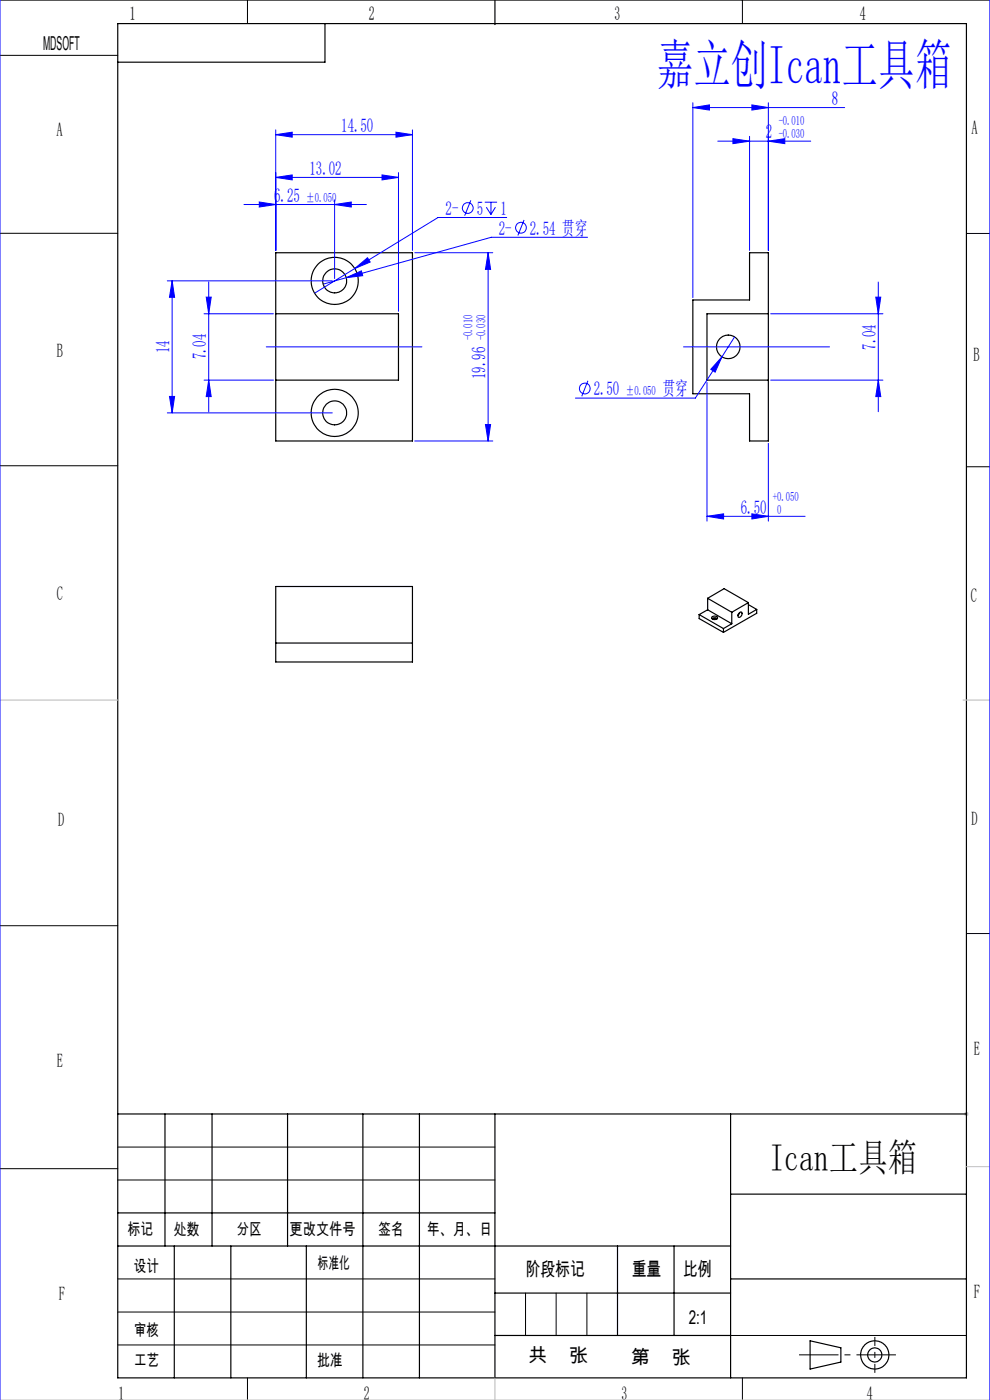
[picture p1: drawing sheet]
<svg xmlns="http://www.w3.org/2000/svg" width="210mm" height="297mm" viewBox="0 0 210 297" stroke-linecap="round" stroke-linejoin="round" font-family="sans-serif">
<g fill="none" stroke="#000" stroke-width=".25">
<path d="M25 5h180v287.3h-180zM68.9 5v8.2h-43.9M105 0v5.2M58.5 53.6h29v40h-29zM58.5 66.6h26v14h-26M147 63.6h12v-10h4v40h-4v-10.1h-12zM163 66.6h-13v14h13M58.5 124.4h29v16h-29zM58.5 136.4h29M148.3 130.4l5.2 2.9M148.3 130.4v.8l5.2 3M150.1 126.9l5.1 3"/>
<path d="M150.1 126.9l3.5-2 5.1 2.9M150.1 129.4l5.1 2.9M150.1 126.9v2.5M150.1 129.4l-1.8 1M151 130.9a.7 .7 0 0 1 1.2 .3 .66 .66 0 0 1-.7 .2 .66 .66 0 0 1-.5-.5zM151.1 131.3l.2-.2 .8 .2M151.2 131.2h.8M153.5 133.3v.9M155.2 132.3l-1.7 1M155.2 129.9v2.4M156.6 130.5h.1M156.8 130.1a.38 .38 0 0 1 .6-.2 .38 .38 0 0 1-.1 .7 .4 .4 0 0 1-.3 .3 .4 .4 0 0 1-.5-.2z"/>
<path d="M156.9 130l-.3 .6M158.7 127.8l-3.5 2.1M158.7 127.8v2.5l1.8-1M158.7 128.3l1.8 1M160.5 129.3v.8l-7 4.1M25 236.3h180M35 236.3v28M45 236.3v28M61 236.3v28M77 236.3v56M89 236.3v56M105 236.3v56"/>
<path d="M155 236.3v56M25 257.3h80M155 253.3h50M25 264.3h130M37 264.3v28M49 264.3v28M65 264.3v28M105 274.3h50M131 264.3v19M143 264.3v19M155 271.3h50M105 283.3h50"/>
<path d="M171.8 284.4l6.6 1.5v3.1l-6.6 1.4z"/>
<circle cx="71" cy="59.6" r="2.53"/>
<circle cx="71" cy="59.6" r="5"/>
<circle cx="154.5" cy="73.6" r="2.5"/>
<circle cx="71" cy="87.6" r="2.53"/>
<circle cx="71" cy="87.6" r="5"/>
<circle cx="185.5" cy="287.4" r="3"/>
<circle cx="185.6" cy="287.4" r="1.5"/>
</g>
<g fill="none" stroke="#00f" stroke-width=".21">
<path d="M0 0v297M210 0v297M58.5 37.6l3.5-.5v1.1zM58.5 28.6l3.5-.6v1.1zM58.5 27.5v25.6M58.5 37.6h26M58.5 28.6h29M81 37.1l3.5 .5-3.5 .6zM84 28l3.5 .6-3.5 .5zM84.5 36.6v29.4M87.5 27.5v25.6M147 22.8l3.5-.5v1.1z"/>
<path d="M147 21.8v41.3M147 22.8h32.2M152.3 29.9h19.7M155.5 29.4l3.5 .5-3.5 .6zM159 28.9v24.2M159.5 22.3l3.5 .5-3.5 .6zM163 29.9l3.5-.5v1.1zM163 21.8v31.3M35.5 59.6h35M36.5 59.6l.5 3.5h-1.1zM36.5 59.6v28M44.3 59.8v27.5"/>
<path d="M51.8 43.4h25.9M55 42.9l3.5 .5-3.5 .5zM71 43.4l3.5-.5v1zM71 42.4v16.7M73.4 58.9l3.3-1.4 .2 1zM75.2 57l2.8-2.3 .5 .9zM88 53.6h16.5M99.9 42.5l-1.3 3.3M102.8 42.9h2.6M103.2 44l.9 1.5M103.5 53.6l.6 3.5h-1.1zM103.5 53.6v40"/>
<path d="M104.1 42.9v2.6M105.1 44l-1 1.5M107.5 46.1h-14.6l-26.2 16.1M111.2 46.7l-1.3 3.2M124.6 50.3h-20.4l-35.7 10M186.3 59.8v27.5M43.3 66.6h14.7M43.7 63h1.1l-.5 3.6zM56.5 73.6h33M145 73.6h31M153.1 75.7l-1.4 3.2-.9-.6zM153.1 75.7l-5.6 8.8h-25.4"/>
<path d="M155.8 71.5l-2.7 4.2M163.5 66.6h23.8M185.8 63h1l-.5 3.6zM35.5 87.6h35M35.9 84.1h1.1l-.5 3.5zM43.3 80.6h14.7M44.3 80.6l.5 3.5h-1.1zM88 93.6h16.5M103 90.1h1.1l-.6 3.5zM124.7 80.8l-1.3 3.3M150 81.1v29.5M163 94v16.6"/>
<path d="M163.5 80.6h23.8M186.3 80.6l.5 3.5h-1zM150 109.5l3.5-.5v1.1zM150 109.5h20.8M159.5 109l3.5 .5-3.5 .6z"/>
<circle cx="99.2" cy="44.1" r="1.14"/>
<circle cx="110.5" cy="48.3" r="1.15"/>
<circle cx="124.1" cy="82.4" r="1.15"/>
</g>
<path d="M204.5 236.3h1M204.6 236l.8 .7M205 235.8v1M205.4 236l-.8 .7M205 247.5h5M0 297h210" fill="none" stroke="#c0c0c0" stroke-width=".21"/>
<path d="M169.5 287.4h20.5" fill="none" stroke="#000" stroke-width=".21" stroke-dasharray="30.5 1.3 1.3 1.3" stroke-dashoffset="22.1" stroke-linecap="butt"/>
<path d="M185.6 283.6v7.6" fill="none" stroke="#000" stroke-width=".21" stroke-dasharray="30.5 1.3 1.3 1.3" stroke-dashoffset="28.6" stroke-linecap="butt"/>
<g fill="none" stroke="#000" stroke-width=".21">
<path d="M0 0h210M0 11.7h25M52.5 0v5M157.5 0v5M0 49.5h25M205 49.5h5M0 98.8h25M205 99h5M0 196.4h25M205 198h5M0 247.9h25M25 243.3h80"/>
<path d="M25 250.3h80M25 278.3h80M25 271.3h80M111.5 274.3v9M118 274.3v9M124.5 274.3v9M25 285.3h80M52.5 292.3v4.7M155 283.3h50M157.5 292.3v4.7"/>
</g>
<path d="M0 148.5h25M204.3 148.5h5.7M105 292.3v4.7" fill="none" stroke="#c0c0c0" stroke-width=".25"/>
<g fill="#00f">
<path d="M81 37.1l3.5 .5-3.5 .6zM58.5 37.6l3.5-.5v1.1zM84 28l3.5 .6-3.5 .5zM58.5 28.6l3.5-.6v1.1zM71 43.4l3.5-.5v1zM55 42.9l3.5 .5-3.5 .5z"/>
<path d="M75.2 57l3.3-1.4-.5-.9zM73.4 58.9l3.5-.4-.2-1zM153.1 75.7l-2.3 2.6 .9 .6z"/>
<path d="M155.5 29.4l3.5 .5-3.5 .6zM163 29.9l3.5-.5v1.1zM147 22.8l3.5-.5v1.1zM159.5 22.3l3.5 .5-3.5 .6zM150 109.5l3.5-.5v1.1zM159.5 109l3.5 .5-3.5 .6z"/>
<path d="M103.5 53.6l.6 3.5h-1.1zM103 90.1h1.1l-.6 3.5zM43.7 63h1.1l-.5 3.6zM44.3 80.6l.5 3.5h-1.1zM36.5 59.6l.5 3.5h-1.1zM35.9 84.1h1.1l-.5 3.5z"/>
<path d="M185.8 63h1l-.5 3.6zM186.3 80.6l.5 3.5h-1z"/>
</g>
<text font-size="11.6" fill="#00f" x="139.4" y="17.9">嘉立创Ican工具箱</text>
<text font-size="8.1" x="163.2" y="248.3">Ican工具箱</text>
<g font-size="4.1">
<text x="27.5" y="4.3">1</text>
<text x="78.3" y="4.3">2</text>
<text x="130.3" y="4.3">3</text>
<text x="182.4" y="4.3">4</text>
<text x="9.1" y="10.5">MDSOFT</text>
<text x="12" y="28.8">A</text>
<text x="206.1" y="28.4">A</text>
<text x="12.1" y="75.8">B</text>
<text x="206.5" y="76.5">B</text>
<text x="12" y="127.4">C</text>
<text x="205.9" y="127.7">C</text>
<text x="12.3" y="175.3">D</text>
<text x="206.1" y="175.1">D</text>
<text x="12" y="226.5">E</text>
<text x="206.6" y="223.9">E</text>
<text x="12.5" y="275.7">F</text>
<text x="111.5" y="270.7">阶段标记</text>
<text x="134" y="270.7">重量</text>
<text x="144.9" y="270.7">比例</text>
<text x="206.6" y="275.3">F</text>
<text x="146.1" y="280.8">2:1</text>
<text x="112.1" y="288.8">共</text>
<text x="120.7" y="288.8">张</text>
<text x="133.8" y="289.3">第</text>
<text x="142.5" y="289.3">张</text>
<text x="25.1" y="297">1</text>
<text x="77.2" y="297">2</text>
<text x="131.9" y="297">3</text>
<text x="183.8" y="297">4</text>
</g>
<g font-size="4.1" fill="#00f">
<text x="176.5" y="22.2">8</text>
<text x="72.4" y="28">14.50</text>
<text x="162.5" y="29.3">2</text>
<text x="65.7" y="37">13.02</text>
<text x="58.2" y="42.8">6.25</text>
<text x="94.5" y="45.6">2-</text>
<text x="101.1" y="45.6">5</text>
<text x="106.1" y="45.6">1</text>
<text x="105.8" y="49.8">2-</text>
<text x="112.4" y="49.8">2.54 贯穿</text>
<text x="35.9" y="74.9" transform="rotate(-90 35.9 74.9)">14</text>
<text x="43.7" y="76.3" transform="rotate(-90 43.7 76.3)">7.04</text>
<text x="185.8" y="74.2" transform="rotate(-90 185.8 74.2)">7.04</text>
<text x="103" y="80.4" transform="rotate(-90 103 80.4)">19.96</text>
<text x="125.9" y="83.9">2.50</text>
<text x="140.5" y="83.9">贯穿</text>
<text x="157.2" y="109">6.50</text>
</g>
<g font-size="3.5">
<text x="27.1" y="262">标记</text>
<text x="36.9" y="262">处数</text>
<text x="50.2" y="262">分区</text>
<text x="61.4" y="262">更改文件号</text>
<text x="80.3" y="262">签名</text>
<text x="90.5" y="262">年、月、日</text>
<text x="28.4" y="269.8">设计</text>
<text x="67.4" y="269.2">标准化</text>
<text x="28.5" y="283.4">审核</text>
<text x="28.5" y="289.7">工艺</text>
<text x="67.3" y="289.7">批准</text>
</g>
<g font-size="2.7" fill="#00f">
<text x="165.2" y="26.6">-0.010</text>
<text x="165.2" y="29.3">-0.030</text>
<text x="65" y="42.8">±0.050</text>
<text x="100.2" y="72.2" transform="rotate(-90 100.2 72.2)">-0.010</text>
<text x="103" y="72.2" transform="rotate(-90 103 72.2)">-0.030</text>
<text x="132.8" y="83.9">±0.050</text>
<text x="164" y="106.2">+0.050</text>
<text x="164.9" y="109">0</text>
</g>
</svg>
